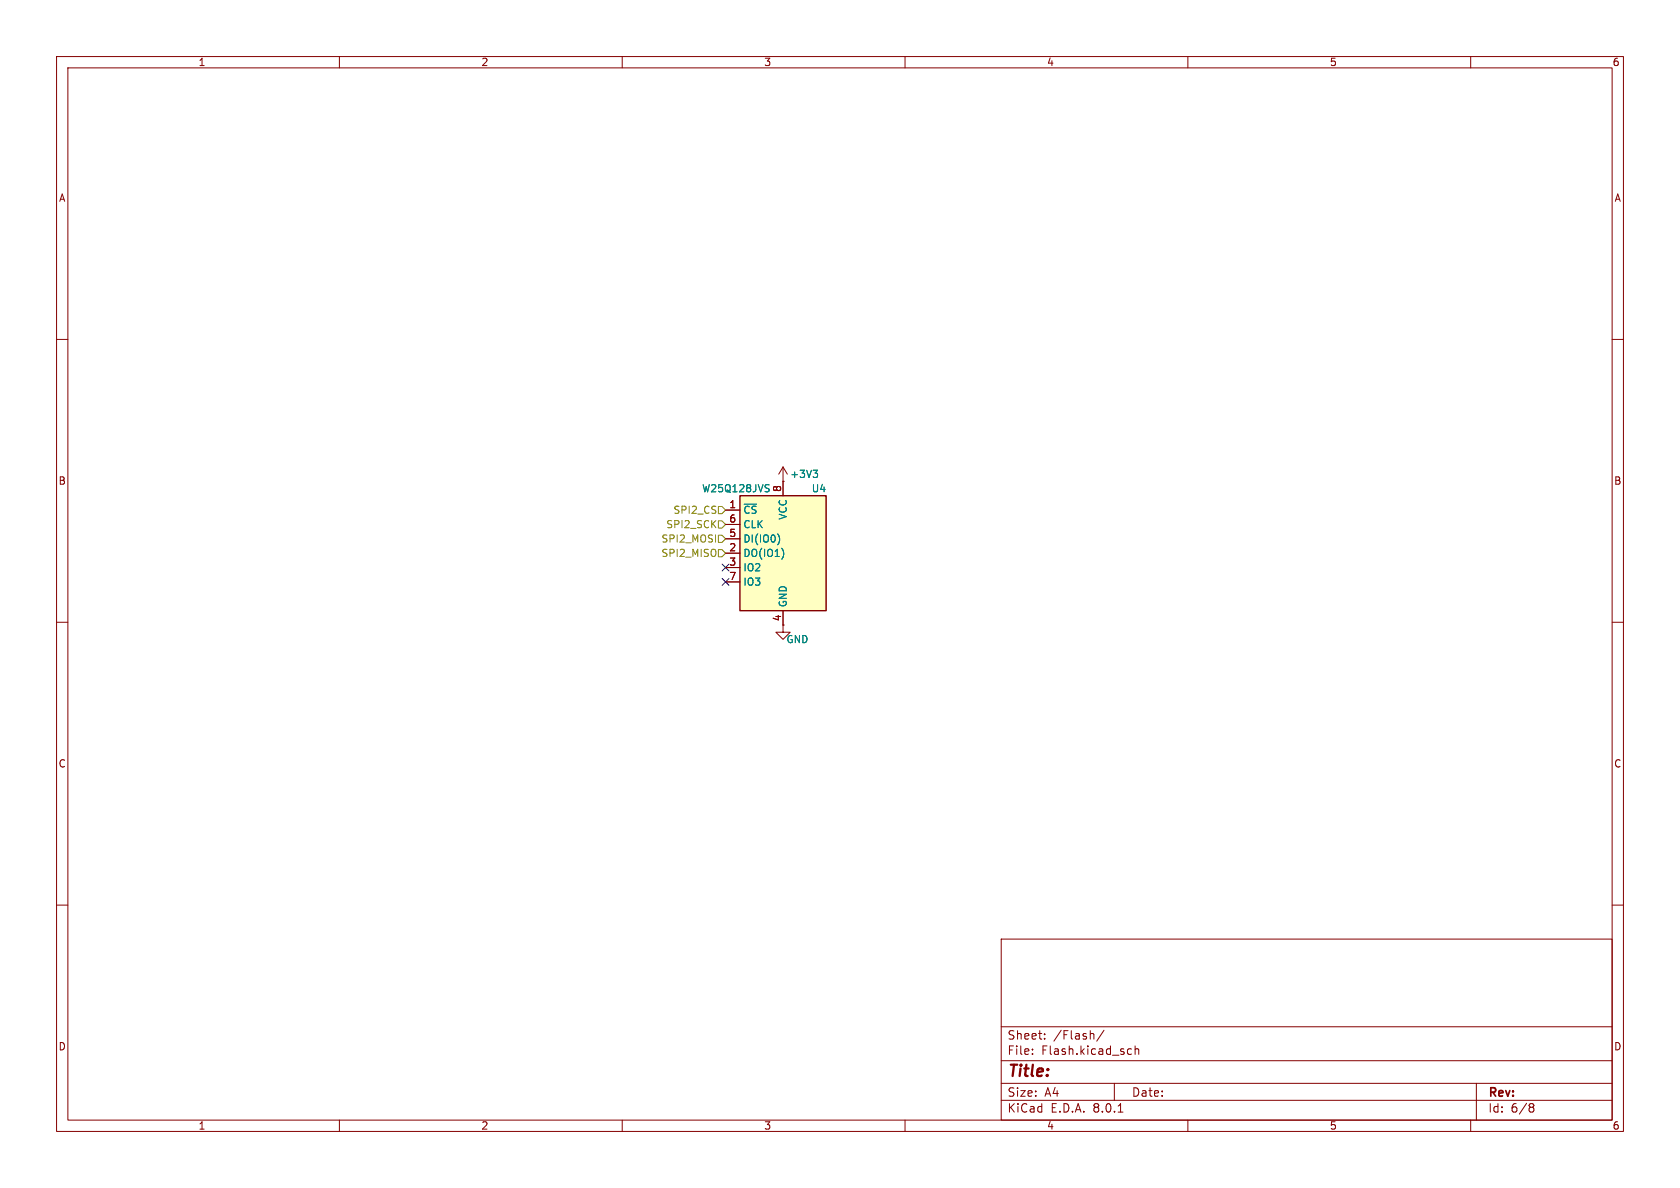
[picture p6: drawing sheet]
<svg xmlns="http://www.w3.org/2000/svg" width="297mm" height="210mm" viewBox="0 0 297 210" stroke-linecap="round" stroke-linejoin="round" font-family="sans-serif">
<g fill="none" stroke="#840000" stroke-width=".18">
<path d="M10 10h277v190h-277zM12 12h273v186h-273zM60 10v2M110 10v2M160 10v2M210 10v2M260 10v2M10 60h2M285 60h2M10 110h2M138.4 110.5v1.3h1.3l-1.3 1.2-1.2-1.2h1.2M285 110h2"/>
<path d="M10 160h2M285 160h2M177 166h108v32h-108zM60 198v2M110 198v2M160 198v2M177 194.5h108M177 191.5h108M177 187.5h108M177 181.5h108M182.5 186.3v.1M182.5 185.5v.1"/>
<path d="M184.7 183.6v.1M184.7 182.8v.1M193.2 182.7l.2 .2v.8M195.2 182.1l-1.3 2M197 191.5v3M197.7 196.6h.8M199.6 185.4l.4 .1M200 186.3l-.4 .1M200.7 185.5l.2-.1 .3 .1 .1 .9M200.7 184.9v1.5M210 198v2M260 198v2"/>
<path d="M261 191.5v6.5M270.6 195.1h.3l.3 .3-.3 .3M270.6 195.7h.3M270.9 195.7l.2 .2 .1 .4-.3 .3h-.3"/>
</g>
<path d="M130.8 87.6h15.2v20.4h-15.2z" fill="#ffffc2"/>
<path d="M130.8 87.6h15.2v20.4h-15.2z" fill="none" stroke="#840000" stroke-width=".25"/>
<path d="M128.3 90.2h2.5M128.3 97.8h2.5M128.3 95.3h2.5M128.3 92.7h2.5M138.4 85.1h.1M138.4 82.6v5M138.4 82.6l-.7 1.2M138.4 82.6l.8 1.2M128.3 100.3h2.5M128.3 102.9h2.5M138.4 108v2.5" fill="none" stroke="#840000" stroke-width=".18"/>
<path d="M135.5 85.7h.5M135.7 86.3l.3 .3-.3 .3M137.5 94.4a1.49 1.49 0 0 1 0 1.9M138.5 97.5v.8M143.8 83.1h.7l-.4 .5M144.3 83.6l.2 .3v.3l-.2 .2" fill="none" stroke="#008484" stroke-width=".18"/>
<path d="M127 97.2h.6l.7 .6-.7 .6h-.6zM127 89.5h.6l.7 .7-.7 .6h-.6zM127 92.1h.6l.7 .6-.7 .6h-.6zM127 94.6h.6l.7 .7-.7 .6h-.6z" fill="none" stroke="#848400" stroke-width=".18"/>
<path d="M127.7 99.7l1.2 1.2M128.9 99.7l-1.2 1.2M127.7 102.3l1.2 1.2M128.9 102.3l-1.2 1.2" fill="none" stroke="#000084" stroke-width=".18"/>
<text font-size="2.8" fill="#840000" x="178" y="190.9">Title:</text>
<g font-size="2.1" fill="#840000">
<text x="178" y="184">Sheet:</text>
<text x="186.2" y="184">/Flash/</text>
<text x="178" y="186.7">File:</text>
<text x="184.1" y="186.7">Flash.kicad_sch</text>
<text x="178" y="196.9">KiCad</text>
<text x="178" y="194.1">Size:</text>
<text x="184.7" y="194.1">A4</text>
<text x="185.7" y="196.9">E.D.A.</text>
<text x="193.3" y="196.9">8.0.1</text>
<text x="200" y="194.1">Date:</text>
<text x="263" y="194.3">Rev:</text>
<text x="263" y="196.9">Id:</text>
<text x="267.1" y="196.9">6/8</text>
</g>
<g font-size="1.8" fill="#840000">
<text x="35" y="11.9">1</text>
<text x="85" y="11.9">2</text>
<text x="135" y="11.9">3</text>
<text x="185" y="11.9">4</text>
<text x="235" y="11.9">5</text>
<text x="285" y="11.9">6</text>
<text x="10.3" y="35.9">A</text>
<text x="285.3" y="35.9">A</text>
<text x="10.3" y="85.9">B</text>
<text x="128.8" y="89.9">1</text>
<text x="138.2" y="87.1" transform="rotate(-90 138.2 87.1)">8</text>
<text x="285.3" y="85.9">B</text>
<text x="128.8" y="95">5</text>
<text x="128.8" y="92.5">6</text>
<text x="128.8" y="97.5">2</text>
<text x="128.8" y="100.1">3</text>
<text x="128.8" y="102.6">7</text>
<text x="138.2" y="109.9" transform="rotate(-90 138.2 109.9)">4</text>
<text x="10.3" y="135.9">C</text>
<text x="285.3" y="135.9">C</text>
<text x="10.3" y="185.9">D</text>
<text x="285.3" y="185.9">D</text>
<text x="35" y="199.9">1</text>
<text x="85" y="199.9">2</text>
<text x="135" y="199.9">3</text>
<text x="185" y="199.9">4</text>
<text x="235" y="199.9">5</text>
<text x="285" y="199.9">6</text>
</g>
<g font-size="1.8" fill="#008484">
<text x="124" y="87.2">W25Q128JVS</text>
<text x="139.6" y="84.7">+3V3</text>
<text x="143.4" y="87.2">U4</text>
<text x="131.3" y="91">~{CS}</text>
<text x="131.3" y="93.6">CLK</text>
<text x="139.3" y="92" transform="rotate(-90 139.3 92)">VCC</text>
<text x="131.3" y="98.7">DO(IO1)</text>
<text x="131.3" y="101.2">IO2</text>
<text x="131.3" y="96.1">DI(IO0)</text>
<text x="131.3" y="103.7">IO3</text>
<text x="139.3" y="107.4" transform="rotate(-90 139.3 107.4)">GND</text>
<text x="138.9" y="113.9">GND</text>
</g>
<g font-size="1.8" fill="#848400">
<text x="117.7" y="93.6">SPI2_SCK</text>
<text x="119" y="91">SPI2_CS</text>
<text x="116.8" y="98.7">SPI2_MISO</text>
<text x="116.8" y="96.1">SPI2_MOSI</text>
</g>
</svg>
